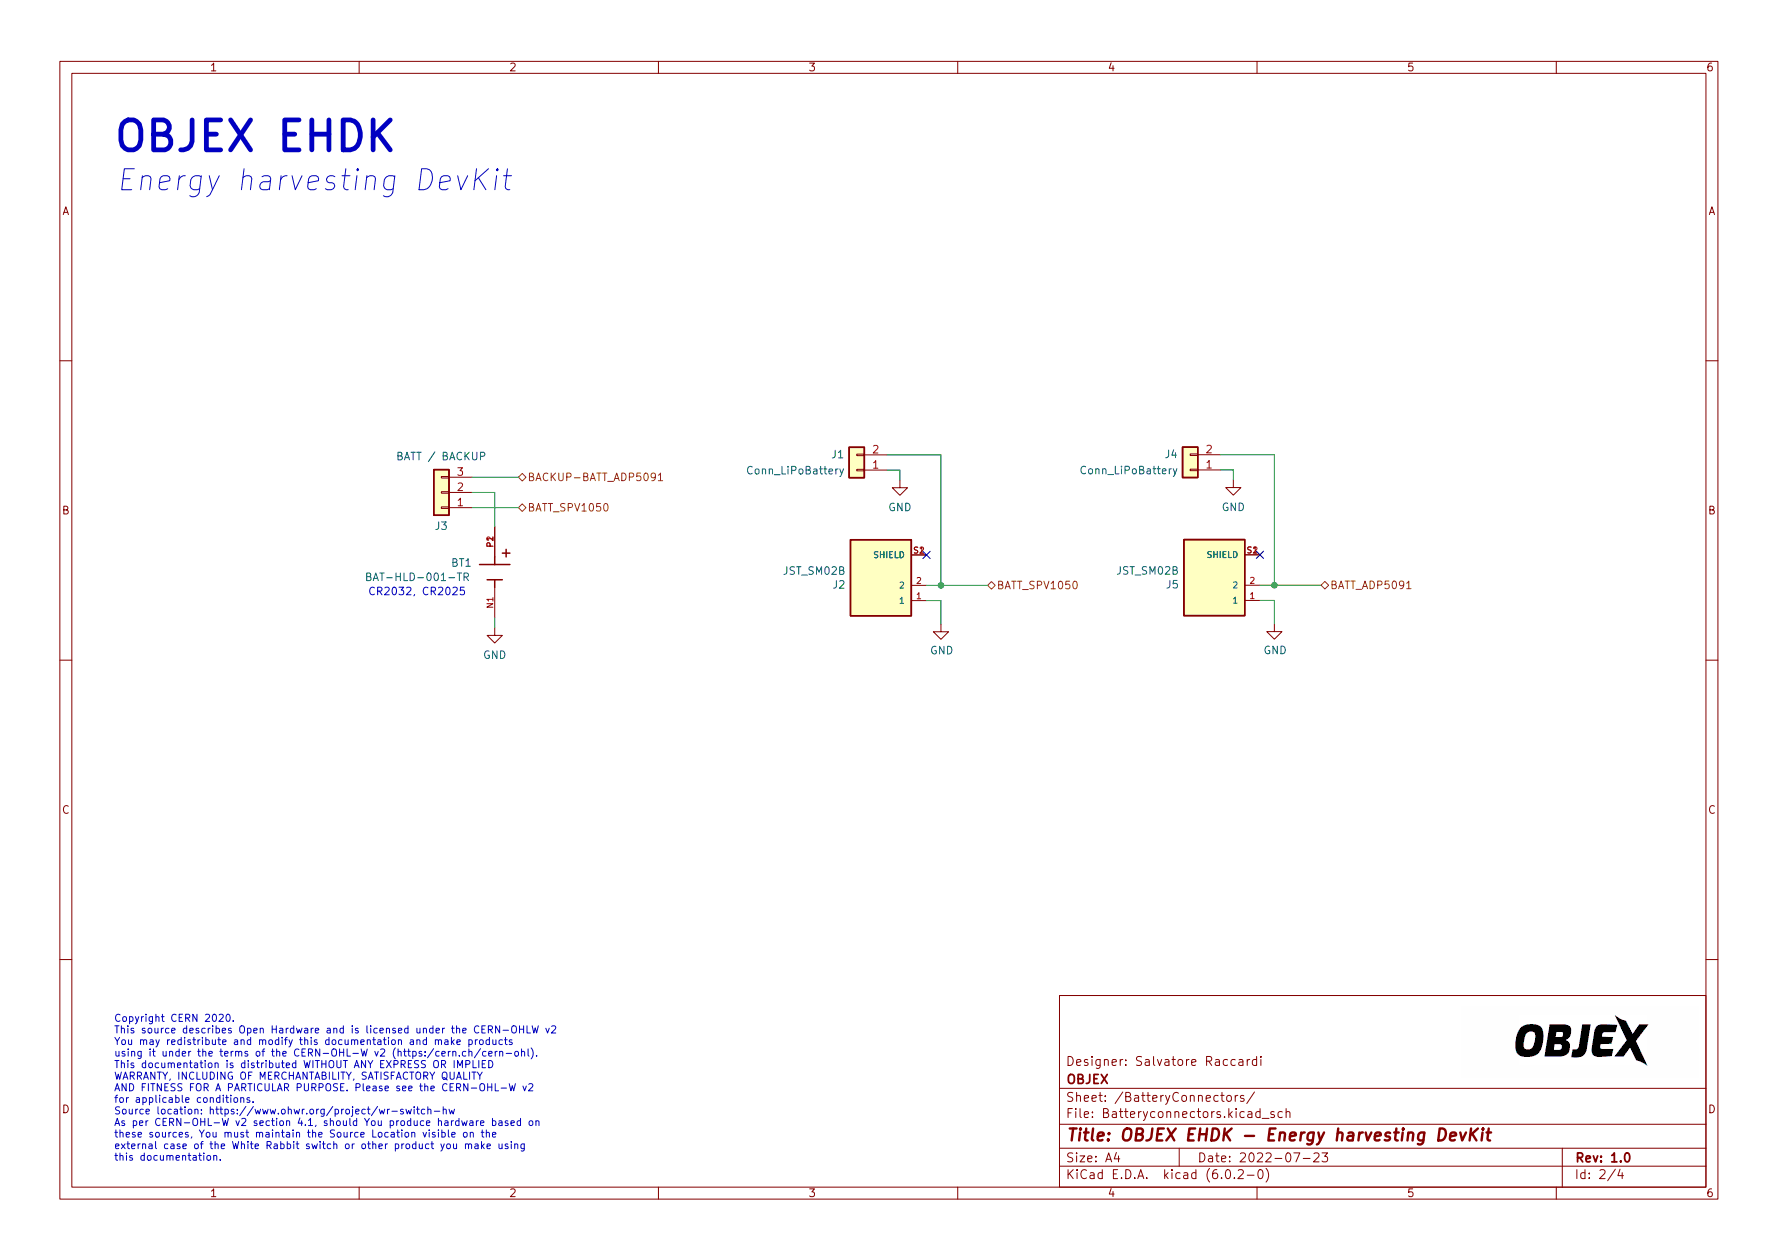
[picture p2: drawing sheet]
(kicad_sch (version 20211123) (generator eeschema)

 (paper "A4")

 (title_block
  (title "OBJEX EHDK - Energy harvesting DevKit")
  (date "2022-07-23")
  (rev "1.0")
  (company "OBJEX ")
  (comment 1 "Designer: Salvatore Raccardi"))

 (lib_symbols
  (symbol "BAT-HLD-001-TR:BAT-HLD-001-TR" (pin_names (offset 1.016) hide) (in_bom yes) (on_board yes)
   (property "Reference" "BT" (id 0) (at -3.81 3.81 0) (effects (font (size 1.27 1.27)) (justify left bottom)))
   (property "Value" "BAT-HLD-001-TR" (id 1) (at -3.81 -5.08 0) (effects (font (size 1.27 1.27)) (justify left bottom)))
   (property "Footprint" "BAT_BAT-HLD-001-TR" (id 2) (at 0 0 0) (effects (font (size 1.27 1.27)) (justify left bottom) hide))
   (property "Datasheet" "" (id 3) (at 0 0 0) (effects (font (size 1.27 1.27)) (justify left bottom) hide))
   (property "STANDARD" "Manufacturer Recommendations" (id 4) (at 0 0 0) (effects (font (size 1.27 1.27)) (justify left bottom) hide))
   (property "MAXIMUM_PACKAGE_HEIGHT" "4.2 mm" (id 5) (at 0 0 0) (effects (font (size 1.27 1.27)) (justify left bottom) hide))
   (property "MANUFACTURER" "Linx Technologies" (id 6) (at 0 0 0) (effects (font (size 1.27 1.27)) (justify left bottom) hide))
   (property "PARTREV" "B" (id 7) (at 0 0 0) (effects (font (size 1.27 1.27)) (justify left bottom) hide))
   (property "ki_locked" "" (id 8) (at 0 0 0) (effects (font (size 1.27 1.27))))
   (symbol "BAT-HLD-001-TR_0_0"
    (polyline (pts (xy -3.81 1.905) (xy -2.54 1.905)) (stroke (width 0.254) (type default) (color 0 0 0 0)) (fill (type none)))
    (polyline (pts (xy -3.175 2.54) (xy -3.175 1.27)) (stroke (width 0.254) (type default) (color 0 0 0 0)) (fill (type none)))
    (polyline (pts (xy -1.27 0) (xy -2.54 0)) (stroke (width 0.254) (type default) (color 0 0 0 0)) (fill (type none)))
    (polyline (pts (xy -1.27 0) (xy -1.27 -2.54)) (stroke (width 0.254) (type default) (color 0 0 0 0)) (fill (type none)))
    (polyline (pts (xy -1.27 2.54) (xy -1.27 0)) (stroke (width 0.254) (type default) (color 0 0 0 0)) (fill (type none)))
    (polyline (pts (xy 1.27 0) (xy 1.27 -1.27)) (stroke (width 0.254) (type default) (color 0 0 0 0)) (fill (type none)))
    (polyline (pts (xy 1.27 0) (xy 2.54 0)) (stroke (width 0.254) (type default) (color 0 0 0 0)) (fill (type none)))
    (polyline (pts (xy 1.27 1.27) (xy 1.27 0)) (stroke (width 0.254) (type default) (color 0 0 0 0)) (fill (type none)))
    (pin passive line (at 7.62 0 180) (length 5.08) (name "~" (effects (font (size 1.016 1.016)))) (number "N1" (effects (font (size 1.016 1.016)))))
    (pin passive line (at -7.62 0 0) (length 5.08) (name "~" (effects (font (size 1.016 1.016)))) (number "P1" (effects (font (size 1.016 1.016)))))
    (pin passive line (at -7.62 0 0) (length 5.08) (name "~" (effects (font (size 1.016 1.016)))) (number "P2" (effects (font (size 1.016 1.016)))))))
  (symbol "Connector_Generic:Conn_01x02" (pin_names (offset 1.016) hide) (in_bom yes) (on_board yes)
   (property "Reference" "J" (id 0) (at 0 2.54 0) (effects (font (size 1.27 1.27))))
   (property "Value" "Conn_01x02" (id 1) (at 0 -5.08 0) (effects (font (size 1.27 1.27))))
   (property "Footprint" "" (id 2) (at 0 0 0) (effects (font (size 1.27 1.27)) hide))
   (property "Datasheet" "~" (id 3) (at 0 0 0) (effects (font (size 1.27 1.27)) hide))
   (symbol "Conn_01x02_1_1"
    (rectangle (start -1.27 -2.413) (end 0 -2.667) (stroke (width 0.1524) (type default) (color 0 0 0 0)) (fill (type none)))
    (rectangle (start -1.27 0.127) (end 0 -0.127) (stroke (width 0.1524) (type default) (color 0 0 0 0)) (fill (type none)))
    (rectangle (start -1.27 1.27) (end 1.27 -3.81) (stroke (width 0.254) (type default) (color 0 0 0 0)) (fill (type background)))
    (pin passive line (at -5.08 0 0) (length 3.81) (name "Pin_1" (effects (font (size 1.27 1.27)))) (number "1" (effects (font (size 1.27 1.27)))))
    (pin passive line (at -5.08 -2.54 0) (length 3.81) (name "Pin_2" (effects (font (size 1.27 1.27)))) (number "2" (effects (font (size 1.27 1.27)))))))
  (symbol "Connector_Generic:Conn_01x03" (pin_names (offset 1.016) hide) (in_bom yes) (on_board yes)
   (property "Reference" "J" (id 0) (at 0 5.08 0) (effects (font (size 1.27 1.27))))
   (property "Value" "Conn_01x03" (id 1) (at 0 -5.08 0) (effects (font (size 1.27 1.27))))
   (property "Footprint" "" (id 2) (at 0 0 0) (effects (font (size 1.27 1.27)) hide))
   (property "Datasheet" "~" (id 3) (at 0 0 0) (effects (font (size 1.27 1.27)) hide))
   (symbol "Conn_01x03_1_1"
    (rectangle (start -1.27 -2.413) (end 0 -2.667) (stroke (width 0.1524) (type default) (color 0 0 0 0)) (fill (type none)))
    (rectangle (start -1.27 0.127) (end 0 -0.127) (stroke (width 0.1524) (type default) (color 0 0 0 0)) (fill (type none)))
    (rectangle (start -1.27 2.667) (end 0 2.413) (stroke (width 0.1524) (type default) (color 0 0 0 0)) (fill (type none)))
    (rectangle (start -1.27 3.81) (end 1.27 -3.81) (stroke (width 0.254) (type default) (color 0 0 0 0)) (fill (type background)))
    (pin passive line (at -5.08 2.54 0) (length 3.81) (name "Pin_1" (effects (font (size 1.27 1.27)))) (number "1" (effects (font (size 1.27 1.27)))))
    (pin passive line (at -5.08 0 0) (length 3.81) (name "Pin_2" (effects (font (size 1.27 1.27)))) (number "2" (effects (font (size 1.27 1.27)))))
    (pin passive line (at -5.08 -2.54 0) (length 3.81) (name "Pin_3" (effects (font (size 1.27 1.27)))) (number "3" (effects (font (size 1.27 1.27)))))))
  (symbol "SM02B-SURS-TF_LF__SN_:SM02B-SURS-TF(LF)(SN)" (pin_names (offset 1.016)) (in_bom yes) (on_board yes)
   (property "Reference" "J" (id 0) (at -5.08 5.715 0) (effects (font (size 1.27 1.27)) (justify left bottom)))
   (property "Value" "SM02B-SURS-TF_LF__SN__SM02B-SURS-TF(LF)(SN)" (id 1) (at -5.08 -10.16 0) (effects (font (size 1.27 1.27)) (justify left bottom)))
   (property "Footprint" "JST_SM02B-SURS-TF(LF)(SN)" (id 2) (at 0 0 0) (effects (font (size 1.27 1.27)) (justify left bottom) hide))
   (property "Datasheet" "" (id 3) (at 0 0 0) (effects (font (size 1.27 1.27)) (justify left bottom) hide))
   (property "STANDARD" "Manufacturer Recommendation" (id 4) (at 0 0 0) (effects (font (size 1.27 1.27)) (justify left bottom) hide))
   (property "MAXIMUM_PACKAGE_HEIGHT" "1.75mm" (id 5) (at 0 0 0) (effects (font (size 1.27 1.27)) (justify left bottom) hide))
   (property "PARTREV" "N/A" (id 6) (at 0 0 0) (effects (font (size 1.27 1.27)) (justify left bottom) hide))
   (property "MANUFACTURER" "JST Sales" (id 7) (at 0 0 0) (effects (font (size 1.27 1.27)) (justify left bottom) hide))
   (property "ki_locked" "" (id 8) (at 0 0 0) (effects (font (size 1.27 1.27))))
   (symbol "SM02B-SURS-TF(LF)(SN)_0_0"
    (rectangle (start -5.08 -7.62) (end 5.08 5.08) (stroke (width 0.254) (type default) (color 0 0 0 0)) (fill (type background)))
    (pin passive line (at -7.62 2.54 0) (length 2.54) (name "1" (effects (font (size 1.016 1.016)))) (number "1" (effects (font (size 1.016 1.016)))))
    (pin passive line (at -7.62 0 0) (length 2.54) (name "2" (effects (font (size 1.016 1.016)))) (number "2" (effects (font (size 1.016 1.016)))))
    (pin passive line (at -7.62 -5.08 0) (length 2.54) (name "SHIELD" (effects (font (size 1.016 1.016)))) (number "S1" (effects (font (size 1.016 1.016)))))
    (pin passive line (at -7.62 -5.08 0) (length 2.54) (name "SHIELD" (effects (font (size 1.016 1.016)))) (number "S2" (effects (font (size 1.016 1.016)))))))
  (symbol "power:GND" (power) (pin_names (offset 0)) (in_bom yes) (on_board yes)
   (property "Reference" "#PWR" (id 0) (at 0 -6.35 0) (effects (font (size 1.27 1.27)) hide))
   (property "Value" "GND" (id 1) (at 0 -3.81 0) (effects (font (size 1.27 1.27))))
   (property "Footprint" "" (id 2) (at 0 0 0) (effects (font (size 1.27 1.27)) hide))
   (property "Datasheet" "" (id 3) (at 0 0 0) (effects (font (size 1.27 1.27)) hide))
   (symbol "GND_0_1"
    (polyline (pts (xy 0 0) (xy 0 -1.27) (xy 1.27 -1.27) (xy 0 -2.54) (xy -1.27 -1.27) (xy 0 -1.27)) (stroke (width 0) (type default) (color 0 0 0 0)) (fill (type none))))
   (symbol "GND_1_1"
    (pin power_in line (at 0 0 270) (length 0) hide (name "GND" (effects (font (size 1.27 1.27)))) (number "1" (effects (font (size 1.27 1.27))))))))

 (junction (at 157.2006 97.5106) (diameter 0) (color 0 0 0 0))
 (junction (at 212.9028 97.4852) (diameter 0) (color 0 0 0 0))

 (no_connect (at 210.4898 92.4052))
 (no_connect (at 154.7876 92.4306))

 (wire (pts (xy 82.6516 102.9208) (xy 82.6516 104.5972)) (stroke (width 0) (type default) (color 0 0 0 0)))
 (wire (pts (xy 154.7876 100.0506) (xy 157.2006 100.0506)) (stroke (width 0) (type default) (color 0 0 0 0)))
 (wire (pts (xy 154.7876 97.5106) (xy 157.2006 97.5106)) (stroke (width 0) (type default) (color 0 0 0 0)))
 (wire (pts (xy 78.8162 79.4512) (xy 86.614 79.4512)) (stroke (width 0) (type default) (color 0 0 0 0)))
 (wire (pts (xy 157.2006 103.9876) (xy 157.2006 100.0506)) (stroke (width 0) (type default) (color 0 0 0 0)))
 (wire (pts (xy 148.209 78.2574) (xy 150.3426 78.2574)) (stroke (width 0) (type default) (color 0 0 0 0)))
 (wire (pts (xy 78.8162 84.5312) (xy 86.614 84.5312)) (stroke (width 0) (type default) (color 0 0 0 0)))
 (wire (pts (xy 206.0448 78.232) (xy 206.0448 79.9084)) (stroke (width 0) (type default) (color 0 0 0 0)))
 (wire (pts (xy 150.3426 78.2574) (xy 150.3426 79.9338)) (stroke (width 0) (type default) (color 0 0 0 0)))
 (wire (pts (xy 210.4898 100.0252) (xy 212.9028 100.0252)) (stroke (width 0) (type default) (color 0 0 0 0)))
 (wire (pts (xy 212.9028 103.9622) (xy 212.9028 100.0252)) (stroke (width 0) (type default) (color 0 0 0 0)))
 (wire (pts (xy 212.9028 75.692) (xy 212.9028 97.4852)) (stroke (width 0) (type default) (color 0 0 0 0)))
 (wire (pts (xy 203.9112 78.232) (xy 206.0448 78.232)) (stroke (width 0) (type default) (color 0 0 0 0)))
 (wire (pts (xy 157.2006 97.5106) (xy 164.9984 97.5106)) (stroke (width 0) (type default) (color 0 0 0 0)))
 (wire (pts (xy 82.6516 81.9912) (xy 82.6516 87.6808)) (stroke (width 0) (type default) (color 0 0 0 0)))
 (wire (pts (xy 203.9112 75.692) (xy 212.9028 75.692)) (stroke (width 0) (type default) (color 0 0 0 0)))
 (wire (pts (xy 157.2006 75.7174) (xy 157.2006 97.5106)) (stroke (width 0) (type default) (color 0 0 0 0)))
 (wire (pts (xy 210.4898 97.4852) (xy 212.9028 97.4852)) (stroke (width 0) (type default) (color 0 0 0 0)))
 (wire (pts (xy 78.8162 81.9912) (xy 82.6516 81.9912)) (stroke (width 0) (type default) (color 0 0 0 0)))
 (wire (pts (xy 212.9028 97.4852) (xy 220.7006 97.4852)) (stroke (width 0) (type default) (color 0 0 0 0)))
 (wire (pts (xy 148.209 75.7174) (xy 157.2006 75.7174)) (stroke (width 0) (type default) (color 0 0 0 0)))

 (image (at 263.9822 173.8376) (scale 0.466593)
  (data))

 (text "CR2032, CR2025\n" (at 61.4426 99.4918 0) (effects (font (size 1.27 1.27)) (justify left bottom)))
 (text "Copyright CERN 2020.\nThis source describes Open Hardware and is licensed under the CERN-OHLW v2\nYou may redistribute and modify this documentation and make products\nusing it under the terms of the CERN-OHL-W v2 (https:/cern.ch/cern-ohl).\nThis documentation is distributed WITHOUT ANY EXPRESS OR IMPLIED\nWARRANTY, INCLUDING OF MERCHANTABILITY, SATISFACTORY QUALITY\nAND FITNESS FOR A PARTICULAR PURPOSE. Please see the CERN-OHL-W v2\nfor applicable conditions.\nSource location: https://www.ohwr.org/project/wr-switch-hw\nAs per CERN-OHL-W v2 section 4.1, should You produce hardware based on\nthese sources, You must maintain the Source Location visible on the\nexternal case of the White Rabbit switch or other product you make using\nthis documentation." (at 18.9992 193.9036 0) (effects (font (size 1.2 1.2)) (justify left bottom)))
 (text "OBJEX EHDK" (at 18.7198 26.5684 0) (effects (font (size 5 5) (thickness 0.8) bold) (justify left bottom)))
 (text "Energy harvesting DevKit" (at 19.4056 32.5628 0) (effects (font (size 3.5 3.5) italic) (justify left bottom)))

 (hierarchical_label "BACKUP-BATT_ADP5091" (shape bidirectional) (at 86.614 79.4512 0) (effects (font (size 1.27 1.27)) (justify left)))
 (hierarchical_label "BATT_ADP5091" (shape bidirectional) (at 220.7006 97.4852 0) (effects (font (size 1.27 1.27)) (justify left)))
 (hierarchical_label "BATT_SPV1050" (shape bidirectional) (at 86.614 84.5312 0) (effects (font (size 1.27 1.27)) (justify left)))
 (hierarchical_label "BATT_SPV1050" (shape bidirectional) (at 164.9984 97.5106 0) (effects (font (size 1.27 1.27)) (justify left)))

 (symbol (lib_id "power:GND") (at 157.2006 103.9876 0) (unit 1) (in_bom yes) (on_board yes)
  (property "Reference" "#PWR0102" (id 0) (at 157.2006 110.3376 0) (effects (font (size 1.27 1.27)) hide))
  (property "Value" "GND" (id 1) (at 157.3276 108.3818 0))
  (property "Footprint" "" (id 2) (at 157.2006 103.9876 0) (effects (font (size 1.27 1.27)) hide))
  (property "Datasheet" "" (id 3) (at 157.2006 103.9876 0) (effects (font (size 1.27 1.27)) hide)) (pin "1"))

 (symbol (lib_id "Connector_Generic:Conn_01x02") (at 198.8312 78.232 180) (unit 1) (in_bom yes) (on_board yes)
  (property "Reference" "J4" (id 0) (at 195.6562 75.6158 0))
  (property "Value" "Conn_LiPoBattery" (id 1) (at 188.5696 78.3082 0))
  (property "Footprint" "Connector_PinHeader_2.54mm:PinHeader_1x02_P2.54mm_Vertical" (id 2) (at 198.8312 78.232 0) (effects (font (size 1.27 1.27)) hide))
  (property "Datasheet" "~" (id 3) (at 198.8312 78.232 0) (effects (font (size 1.27 1.27)) hide)) (pin "1") (pin "2"))

 (symbol (lib_id "Connector_Generic:Conn_01x02") (at 143.129 78.2574 180) (unit 1) (in_bom yes) (on_board yes)
  (property "Reference" "J1" (id 0) (at 139.954 75.6412 0))
  (property "Value" "Conn_LiPoBattery" (id 1) (at 132.8674 78.3336 0))
  (property "Footprint" "Connector_PinHeader_2.54mm:PinHeader_1x02_P2.54mm_Vertical" (id 2) (at 143.129 78.2574 0) (effects (font (size 1.27 1.27)) hide))
  (property "Datasheet" "~" (id 3) (at 143.129 78.2574 0) (effects (font (size 1.27 1.27)) hide)) (pin "1") (pin "2"))

 (symbol (lib_id "SM02B-SURS-TF_LF__SN_:SM02B-SURS-TF(LF)(SN)") (at 202.8698 97.4852 180) (unit 1) (in_bom yes) (on_board yes)
  (property "Reference" "J5" (id 0) (at 197.0278 97.3836 0) (effects (font (size 1.27 1.27)) (justify left)))
  (property "Value" "JST_SM02B" (id 1) (at 197.0278 95.0722 0) (effects (font (size 1.27 1.27)) (justify left)))
  (property "Footprint" "KicadLibrary:JST_SM02B-SURS-TF(LF)(SN)" (id 2) (at 202.8698 97.4852 0) (effects (font (size 1.27 1.27)) (justify left bottom) hide))
  (property "Datasheet" "" (id 3) (at 202.8698 97.4852 0) (effects (font (size 1.27 1.27)) (justify left bottom) hide))
  (property "STANDARD" "Manufacturer Recommendation" (id 4) (at 202.8698 97.4852 0) (effects (font (size 1.27 1.27)) (justify left bottom) hide))
  (property "MAXIMUM_PACKAGE_HEIGHT" "1.75mm" (id 5) (at 202.8698 97.4852 0) (effects (font (size 1.27 1.27)) (justify left bottom) hide))
  (property "PARTREV" "N/A" (id 6) (at 202.8698 97.4852 0) (effects (font (size 1.27 1.27)) (justify left bottom) hide))
  (property "MANUFACTURER" "JST Sales" (id 7) (at 202.8698 97.4852 0) (effects (font (size 1.27 1.27)) (justify left bottom) hide)) (pin "1") (pin "2") (pin "S1") (pin "S2"))

 (symbol (lib_id "BAT-HLD-001-TR:BAT-HLD-001-TR") (at 82.6516 95.3008 270) (unit 1) (in_bom yes) (on_board yes)
  (property "Reference" "BT1" (id 0) (at 75.2856 93.7514 90) (effects (font (size 1.27 1.27)) (justify left)))
  (property "Value" "BAT-HLD-001-TR" (id 1) (at 60.8838 96.139 90) (effects (font (size 1.27 1.27)) (justify left)))
  (property "Footprint" "lib:BAT_BAT-HLD-001-TR" (id 2) (at 82.6516 95.3008 0) (effects (font (size 1.27 1.27)) (justify left bottom) hide))
  (property "Datasheet" "" (id 3) (at 82.6516 95.3008 0) (effects (font (size 1.27 1.27)) (justify left bottom) hide))
  (property "STANDARD" "Manufacturer Recommendations" (id 4) (at 82.6516 95.3008 0) (effects (font (size 1.27 1.27)) (justify left bottom) hide))
  (property "MAXIMUM_PACKAGE_HEIGHT" "4.2 mm" (id 5) (at 82.6516 95.3008 0) (effects (font (size 1.27 1.27)) (justify left bottom) hide))
  (property "MANUFACTURER" "Linx Technologies" (id 6) (at 82.6516 95.3008 0) (effects (font (size 1.27 1.27)) (justify left bottom) hide))
  (property "PARTREV" "B" (id 7) (at 82.6516 95.3008 0) (effects (font (size 1.27 1.27)) (justify left bottom) hide)) (pin "N1") (pin "P1") (pin "P2"))

 (symbol (lib_id "power:GND") (at 150.3426 79.9338 0) (unit 1) (in_bom yes) (on_board yes) (fields_autoplaced)
  (property "Reference" "#PWR0103" (id 0) (at 150.3426 86.2838 0) (effects (font (size 1.27 1.27)) hide))
  (property "Value" "GND" (id 1) (at 150.3426 84.4804 0))
  (property "Footprint" "" (id 2) (at 150.3426 79.9338 0) (effects (font (size 1.27 1.27)) hide))
  (property "Datasheet" "" (id 3) (at 150.3426 79.9338 0) (effects (font (size 1.27 1.27)) hide)) (pin "1"))

 (symbol (lib_id "SM02B-SURS-TF_LF__SN_:SM02B-SURS-TF(LF)(SN)") (at 147.1676 97.5106 180) (unit 1) (in_bom yes) (on_board yes)
  (property "Reference" "J2" (id 0) (at 141.3256 97.409 0) (effects (font (size 1.27 1.27)) (justify left)))
  (property "Value" "JST_SM02B" (id 1) (at 141.3256 95.0976 0) (effects (font (size 1.27 1.27)) (justify left)))
  (property "Footprint" "KicadLibrary:JST_SM02B-SURS-TF(LF)(SN)" (id 2) (at 147.1676 97.5106 0) (effects (font (size 1.27 1.27)) (justify left bottom) hide))
  (property "Datasheet" "" (id 3) (at 147.1676 97.5106 0) (effects (font (size 1.27 1.27)) (justify left bottom) hide))
  (property "STANDARD" "Manufacturer Recommendation" (id 4) (at 147.1676 97.5106 0) (effects (font (size 1.27 1.27)) (justify left bottom) hide))
  (property "MAXIMUM_PACKAGE_HEIGHT" "1.75mm" (id 5) (at 147.1676 97.5106 0) (effects (font (size 1.27 1.27)) (justify left bottom) hide))
  (property "PARTREV" "N/A" (id 6) (at 147.1676 97.5106 0) (effects (font (size 1.27 1.27)) (justify left bottom) hide))
  (property "MANUFACTURER" "JST Sales" (id 7) (at 147.1676 97.5106 0) (effects (font (size 1.27 1.27)) (justify left bottom) hide)) (pin "1") (pin "2") (pin "S1") (pin "S2"))

 (symbol (lib_id "Connector_Generic:Conn_01x03") (at 73.7362 81.9912 180) (unit 1) (in_bom yes) (on_board yes)
  (property "Reference" "J3" (id 0) (at 73.7108 87.6046 0))
  (property "Value" "BATT / BACKUP" (id 1) (at 73.7108 75.9714 0))
  (property "Footprint" "Connector_PinHeader_2.54mm:PinHeader_1x03_P2.54mm_Vertical" (id 2) (at 73.7362 81.9912 0) (effects (font (size 1.27 1.27)) hide))
  (property "Datasheet" "~" (id 3) (at 73.7362 81.9912 0) (effects (font (size 1.27 1.27)) hide)) (pin "1") (pin "2") (pin "3"))

 (symbol (lib_id "power:GND") (at 212.9028 103.9622 0) (unit 1) (in_bom yes) (on_board yes)
  (property "Reference" "#PWR0104" (id 0) (at 212.9028 110.3122 0) (effects (font (size 1.27 1.27)) hide))
  (property "Value" "GND" (id 1) (at 213.0298 108.3564 0))
  (property "Footprint" "" (id 2) (at 212.9028 103.9622 0) (effects (font (size 1.27 1.27)) hide))
  (property "Datasheet" "" (id 3) (at 212.9028 103.9622 0) (effects (font (size 1.27 1.27)) hide)) (pin "1"))

 (symbol (lib_id "power:GND") (at 82.6516 104.5972 0) (unit 1) (in_bom yes) (on_board yes) (fields_autoplaced)
  (property "Reference" "#PWR0105" (id 0) (at 82.6516 110.9472 0) (effects (font (size 1.27 1.27)) hide))
  (property "Value" "GND" (id 1) (at 82.6516 109.1438 0))
  (property "Footprint" "" (id 2) (at 82.6516 104.5972 0) (effects (font (size 1.27 1.27)) hide))
  (property "Datasheet" "" (id 3) (at 82.6516 104.5972 0) (effects (font (size 1.27 1.27)) hide)) (pin "1"))

 (symbol (lib_id "power:GND") (at 206.0448 79.9084 0) (unit 1) (in_bom yes) (on_board yes) (fields_autoplaced)
  (property "Reference" "#PWR0101" (id 0) (at 206.0448 86.2584 0) (effects (font (size 1.27 1.27)) hide))
  (property "Value" "GND" (id 1) (at 206.0448 84.455 0))
  (property "Footprint" "" (id 2) (at 206.0448 79.9084 0) (effects (font (size 1.27 1.27)) hide))
  (property "Datasheet" "" (id 3) (at 206.0448 79.9084 0) (effects (font (size 1.27 1.27)) hide)) (pin "1")))
